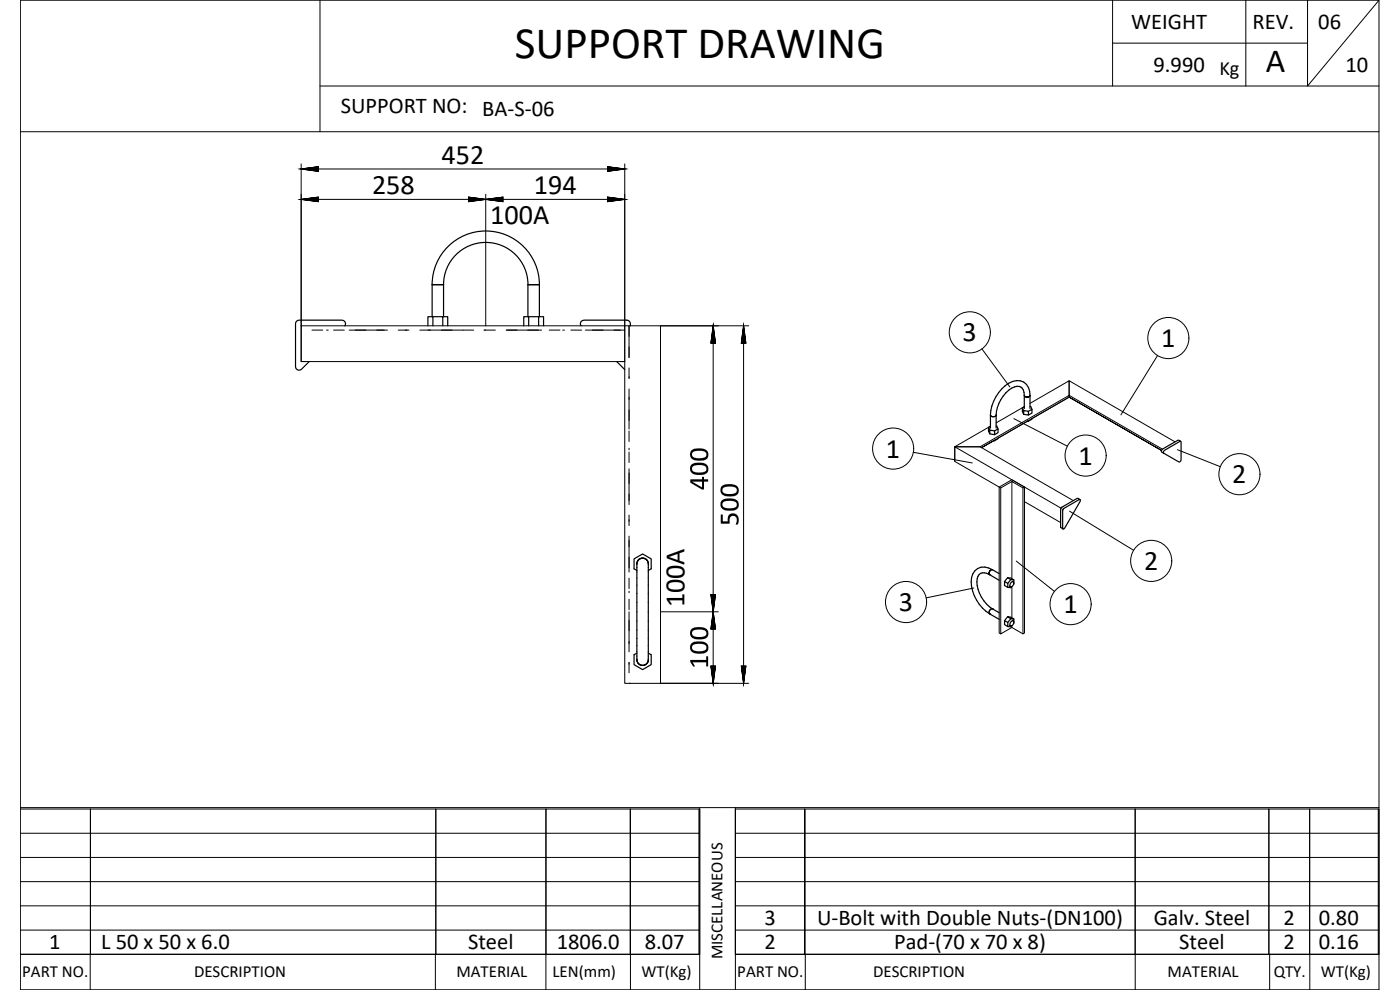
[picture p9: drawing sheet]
<svg xmlns="http://www.w3.org/2000/svg" width="420mm" height="297mm" viewBox="0 0 420 297" stroke-linecap="round" stroke-linejoin="round" font-family="sans-serif">
<g fill="none" stroke="#000" stroke-width=".36">
<path d="M103.5 97.8a1.03 1.03 0 0 0 .1-1.2 1.03 1.03 0 0 0-1-.5h-12.9a1.08 1.08 0 0 0-1 1v12.9a1.07 1.07 0 0 0 .6 1 1.07 1.07 0 0 0 1.2-.2l2.3-2.3M128.4 97.8v-2.8h1.5v2.8M129.7 85.4a16.1 16.1 0 0 1 16.1-16.1 16.1 16.1 0 0 1 16.1 16.1M129.7 85.4h3.4M129.7 85.4v9.6M129.9 95h3v2.8M132.9 95h1.5v2.8M133.1 85.4a12.7 12.7 0 0 1 12.7-12.7 12.7 12.7 0 0 1 12.7 12.7M133.1 85.4v9.6M157.2 97.8v-2.8h1.5v2.8M158.4 85.4h3.5M158.4 85.4v9.6"/>
<path d="M158.7 95h2.9v2.8M161.6 95h1.5v2.8M161.9 85.4v9.6M174.4 97.8a1.03 1.03 0 0 1-.1-1.2 1.03 1.03 0 0 1 .9-.5h12.9a1.24 1.24 0 0 1 1.1 1.7M185.1 108.5l2.4 2.4M307.4 118.7a1 1 0 0 0 1.7 0 1 1 0 0 1-1.7 0zM307.4 118.7a2.27 2.27 0 0 0-1.1-2.6 2.27 2.27 0 0 0-2.7 .4 10.4 10.4 0 0 0-4.6 8M307.4 118.7v3.9M309.1 118.6v.1M309.1 118.7a3.9 3.9 0 0 0-1.9-4.1 3.9 3.9 0 0 0-4.5 .4 12.1 12.1 0 0 0-5.5 9.5M309.1 118.7v3.9M296.7 128.2l.4 .9v1.1l-.4-.8z"/>
<path d="M297.1 129.1l1.4 .2v1.1l-1.4-.2M297.2 124.5a.98 .98 0 0 0 1.8 0M297.2 124.5v3.9M297.2 127.9l-.5 .3M298.4 132.2h-.2M298.5 129.3l1-.6v1.1l-1 .6M298.5 132.1l-.2 .1M299 127.8l.5 .9M299 124.5v3.9M299.5 131.5l-1 .7M307.2 123.2l1.5 .2v1.1l-1.5-.2zM307.2 123.2l-.4-.8v1.1l.4 .8"/>
<path d="M307.4 122l-.6 .4M308.5 126.4h-.1M308.7 126.2l-.3 .1M308.7 123.4l1-.6v1.1l-1 .6M309.1 121.9l.2 .1 .4 .8M309.7 125.6l-1 .8M348.7 134.9l4.8-2.8 .9 .3-4.9 2.7-.3 .3v.6l-.6-.5zM354.4 132.4l.1 5.5-.4 .6-.3 .1-4.6-2.6M318.5 152.3l4.7-2.8 .9 .4-5.1 2.9 .1 5.9-.8-.6v-5.3zM324.1 149.9v.6l-4.5 7.9-.5 .3M191.1 171.2l-.8-.5v-3l2.5-1.5 2.6 1.5v3l-.8 .5M191.6 168a1.71 1.71 0 0 1 1.9-.4 1.71 1.71 0 0 1 1.1 1.6v28.7a1.73 1.73 0 0 1-1.7 1.8 1.73 1.73 0 0 1-1.8-1.8v-28.7z"/>
<path d="M297.8 170.9a1.01 1.01 0 0 0-.8 1.5 .98 .98 0 0 1 .9-1.5M297.8 170.9a3.9 3.9 0 0 0-4.4-.3 3.9 3.9 0 0 0-1.9 4 12.1 12.1 0 0 0 5.5 9.6M297.8 170.9h.1M297.9 170.9l2 1.2M299.9 174.1l-2.9-1.7a2.27 2.27 0 0 0-2.7-.3 2.27 2.27 0 0 0-1.1 2.5 10.4 10.4 0 0 0 4.6 8.1M301.5 174.5l1 .5v1.2l-1-.5zM301.5 174.5l.9-1.2 1 .6-.9 1.1M302.4 173.3l.9 .1 1 .6-.9-.1M302.9 175.9l.3 .1M303.5 174.7l.6-.2a.98 .98 0 0 1-.9 1.5 .96 .96 0 0 1 .3-1.3zM303.6 176l-.2 .3-.9-.1M303.8 174.4l.3 .1"/>
<path d="M304.3 174l-.1 1.2M191.1 196l-.8 .5v2.9l2.5 1.5 2.6-1.5v-2.9l-.8-.5M297 184.2l2.9 1.6M297.9 182.7a1.01 1.01 0 0 0-.9 1.5M297.9 182.7l2 1.2M301.5 186.2l1 .6v1.2l-1-.6zM302.4 185.1l.9 .1 1 .5-.9-.1zM302.4 185.1l-.9 1.1M302.9 187.6l.3 .2M303.4 185.6l-.9 1.2M303.5 186.4l.6-.1a.98 .98 0 0 1-.9 1.5 .98 .98 0 0 1 .3-1.4zM303.6 187.8l-.2 .3-.9-.1"/>
<path d="M303.8 186.1l.3 .2M304.3 185.7l-.1 1.3"/>
</g>
<g fill="none" stroke="#000" stroke-width=".3">
<path d="M96 .1v39.4M333.9 12.9h58.5M333.9 .1v25.7M373.9 .1v25.7M392.4 .1v25.7l21.5-25.7h-407.8v296.9h407.8M413.9 .1v296.9M6.1 39.5h407.8M96 25.8h317.9M90.4 49.2v59.3h1.3M90.4 50.7h97.1M90.4 59.8h97.1M145.8 58.3v39.5"/>
<path d="M187.5 49.2v48.6M90.4 97.8h97.1v10.7h-97.1zM93.6 99h3.3M98 99h.5M100.1 99h3.2M104.8 99h11.5M119.5 99h3.2M126 99h16.2M145.2 99h3.5M151.9 99h10.7M164.8 99h3.3M168.9 99h.5"/>
<path d="M171.3 99h3.2M175.7 99h11.8M187.5 97.8v10.7h-1.3M187.5 97.8h10.7v107.2h-10.7v-96.5M188.8 97.8v9.5M198.2 97.8h26.5M214 97.8v107.2M223.2 97.8v107.2M188.8 110.4v3.1M188.8 116.7v12M294.7 104.7l8.4 11.4M347.4 106.7l-11 17.8"/>
<path d="M188.8 129.3v3.2M188.8 134.5v.4M188.8 135.6v3.2M274.1 135.7l17.7 3.2M286.5 134.1v4.3M286.5 134.1h7.6l28 16.1M294.1 134.1h.1M297.2 127.9l-10.7 6.2M304.3 125.6l16 8.3M307.4 122l-8.4 4.9M308.4 126.4l-8.9 5.1M309.1 121l11.8-6.8v4.4l-26.8 15.5h-7.6"/>
<path d="M309.7 125.6l11.2-6.4 27.7 16-27.7-16v-.6v.6l-26.3 15.1 3.6-2.1M352.6 132.6l-31.7-18.4v4.4l28 16.2M353.4 134.9l12.8 5.1M188.8 140.7v10.7M188.8 154.5v3.2M300.3 146.4l-.4-.3v43.8l.4 .3M303.7 144.5l-3.4 1.9v43.8l3.4-1.9M307 146.4l.5-.3v43.8l-.5 .3zM307 146.4l-3.3-1.9v29.1M307.5 146.1l-3.8-2.2-3.8 2.2-13.4-7.7v-4.3l31.9 18.4M307.5 150.5l10.8 6.3M321 153.4l19.2 11.7"/>
<path d="M188.8 160.9v10.7M188.8 173.5v3.1M188.8 177.4v.4M188.8 179.8v3.2M292.2 176.4l-14.3 3M303.7 176v9.4M305 168.3l11.5 9.1M188.8 183.6v12M188.8 198.7v3.2M198.2 183.6h17.4M303.7 187.7v.6l3.3 1.9M188.8 205h.1"/>
<path d="M198.2 205h26.5M6.1 242.7h203.9v43.6h-203.9h203.9M6.1 257.3h203.9M6.1 250h203.9M6.1 242.3h407.8M27.1 242.7v43.6v-43.6M130.8 242.7v43.6M163.9 242.7l-.1 54.3M189.2 242.7v43.6v-43.6M209.8 242.7v43.6M210 242.3v54.7M220.7 242.7h193.2v43.6h-193.2z"/>
<path d="M220.7 257.3h193.2M220.7 250h193.2M220.7 242.3v54.7M241.5 242.7v43.6v-43.6M340.7 242.7v54.3M380.8 242.7v43.6M393 242.7l.1 54.3M413.6 242.7v43.6M6.1 279.1h203.9M6.1 271.8h203.9M6.1 264.5h203.9M220.7 279.1h193.2"/>
<path d="M220.7 271.8h193.2M220.7 264.5h193.2M6.1 297h407.8M27.1 286.3v10.7M130.7 286.3v10.7M189.2 286.3v10.7M220.7 286.3h193.2M241.7 286.3v10.7M381 286.3v10.7"/>
<circle cx="291.1" cy="99.7" r="6.2"/>
<circle cx="350.6" cy="101.4" r="6.2"/>
<circle cx="268" cy="134.6" r="6.2"/>
<circle cx="325.8" cy="136.7" r="6.2"/>
<circle cx="372" cy="142.3" r="6.2"/>
<circle cx="345.5" cy="168.3" r="6.2"/>
<circle cx="271.9" cy="180.6" r="6.2"/>
<circle cx="321.3" cy="181.3" r="6.2"/>
</g>
<g fill="#000">
<circle cx="297" cy="172.4" r=".18"/>
<circle cx="297" cy="184.2" r=".18"/>
<circle cx="297.8" cy="182.7" r=".18"/>
</g>
<text font-size="13.5" x="154.5" y="17.3">SUPPORT DRAWING</text>
<g font-size="10.3">
<text x="212.5" y="147.1" transform="rotate(-90 212.5 147.1)">400</text>
<text x="221.6" y="157.8" transform="rotate(-90 221.6 157.8)">500</text>
<text x="212.5" y="200.7" transform="rotate(-90 212.5 200.7)">100</text>
</g>
<text font-size="10.1" x="379.9" y="21.7">A</text>
<g font-size="8.5">
<text x="132.5" y="49.2">452</text>
<text x="111.7" y="58.3">258</text>
<text x="160.2" y="58.3">194</text>
<text x="147.1" y="67.3">100A</text>
<text x="288.9" y="102.4">3</text>
<text x="348.5" y="104.1">1</text>
<text x="265.9" y="137.3">1</text>
<text x="323.7" y="139.4">1</text>
<text x="369.8" y="145">2</text>
<text x="343.3" y="171">2</text>
<text x="205.5" y="182.2" transform="rotate(-90 205.5 182.2)">100A</text>
<text x="269.8" y="183.3">3</text>
<text x="319.1" y="184">1</text>
</g>
<g font-size="6.8">
<text x="339.5" y="8.7">WEIGHT</text>
<text x="375.9" y="8.8">REV.</text>
<text x="395.6" y="8.6">06</text>
<text x="346.2" y="21.5">9.990</text>
<text x="403.8" y="21.5">10</text>
<text x="102.3" y="33.9">SUPPORT NO: BA-S-06</text>
<text x="229.4" y="277.6">3</text>
<text x="245.2" y="277.6">U-Bolt with Double Nuts-(DN100)</text>
<text x="346.2" y="277.6">Galv. Steel</text>
<text x="385.2" y="277.6">2</text>
<text x="395.8" y="277.6">0.80</text>
<text x="14.8" y="284.8">1</text>
<text x="30.4" y="284.8">L 50 x 50 x 6.0</text>
<text x="140.5" y="284.8">Steel</text>
<text x="167.1" y="284.8">1806.0</text>
<text x="193.5" y="284.8">8.07</text>
<text x="229.4" y="284.8">2</text>
<text x="268.3" y="284.8">Pad-(70 x 70 x 8)</text>
<text x="353.9" y="284.8">Steel</text>
<text x="385.2" y="284.8">2</text>
<text x="395.8" y="284.8">0.16</text>
</g>
<text font-size="6.1" x="366" y="22.6">Kg</text>
<g font-size="5.1">
<text x="216.8" y="287.9" transform="rotate(-90 216.8 287.9)">MISCELLANEOUS</text>
<text x="6.7" y="293.2">PART NO.</text>
<text x="58.2" y="293.2">DESCRIPTION</text>
<text x="137" y="293.2">MATERIAL</text>
<text x="165.8" y="293.2">LEN(mm)</text>
<text x="192.5" y="293.2">WT(Kg)</text>
<text x="221.3" y="293.2">PART NO.</text>
<text x="262" y="293.2">DESCRIPTION</text>
<text x="350.4" y="293.2">MATERIAL</text>
<text x="382.2" y="293.2">QTY.</text>
<text x="396.4" y="293.2">WT(Kg)</text>
</g>
<g font-size="4.4">
<text x="89.3" y="52.6">452</text>
<text x="89.3" y="61.7">258</text>
<text x="144.6" y="61.7">194</text>
<text x="215.5" y="184.9" transform="rotate(-90 215.5 184.9)">400</text>
<text x="215.5" y="206.4" transform="rotate(-90 215.5 206.4)">100</text>
<text x="224.7" y="206.4" transform="rotate(-90 224.7 206.4)">500</text>
</g>
</svg>
